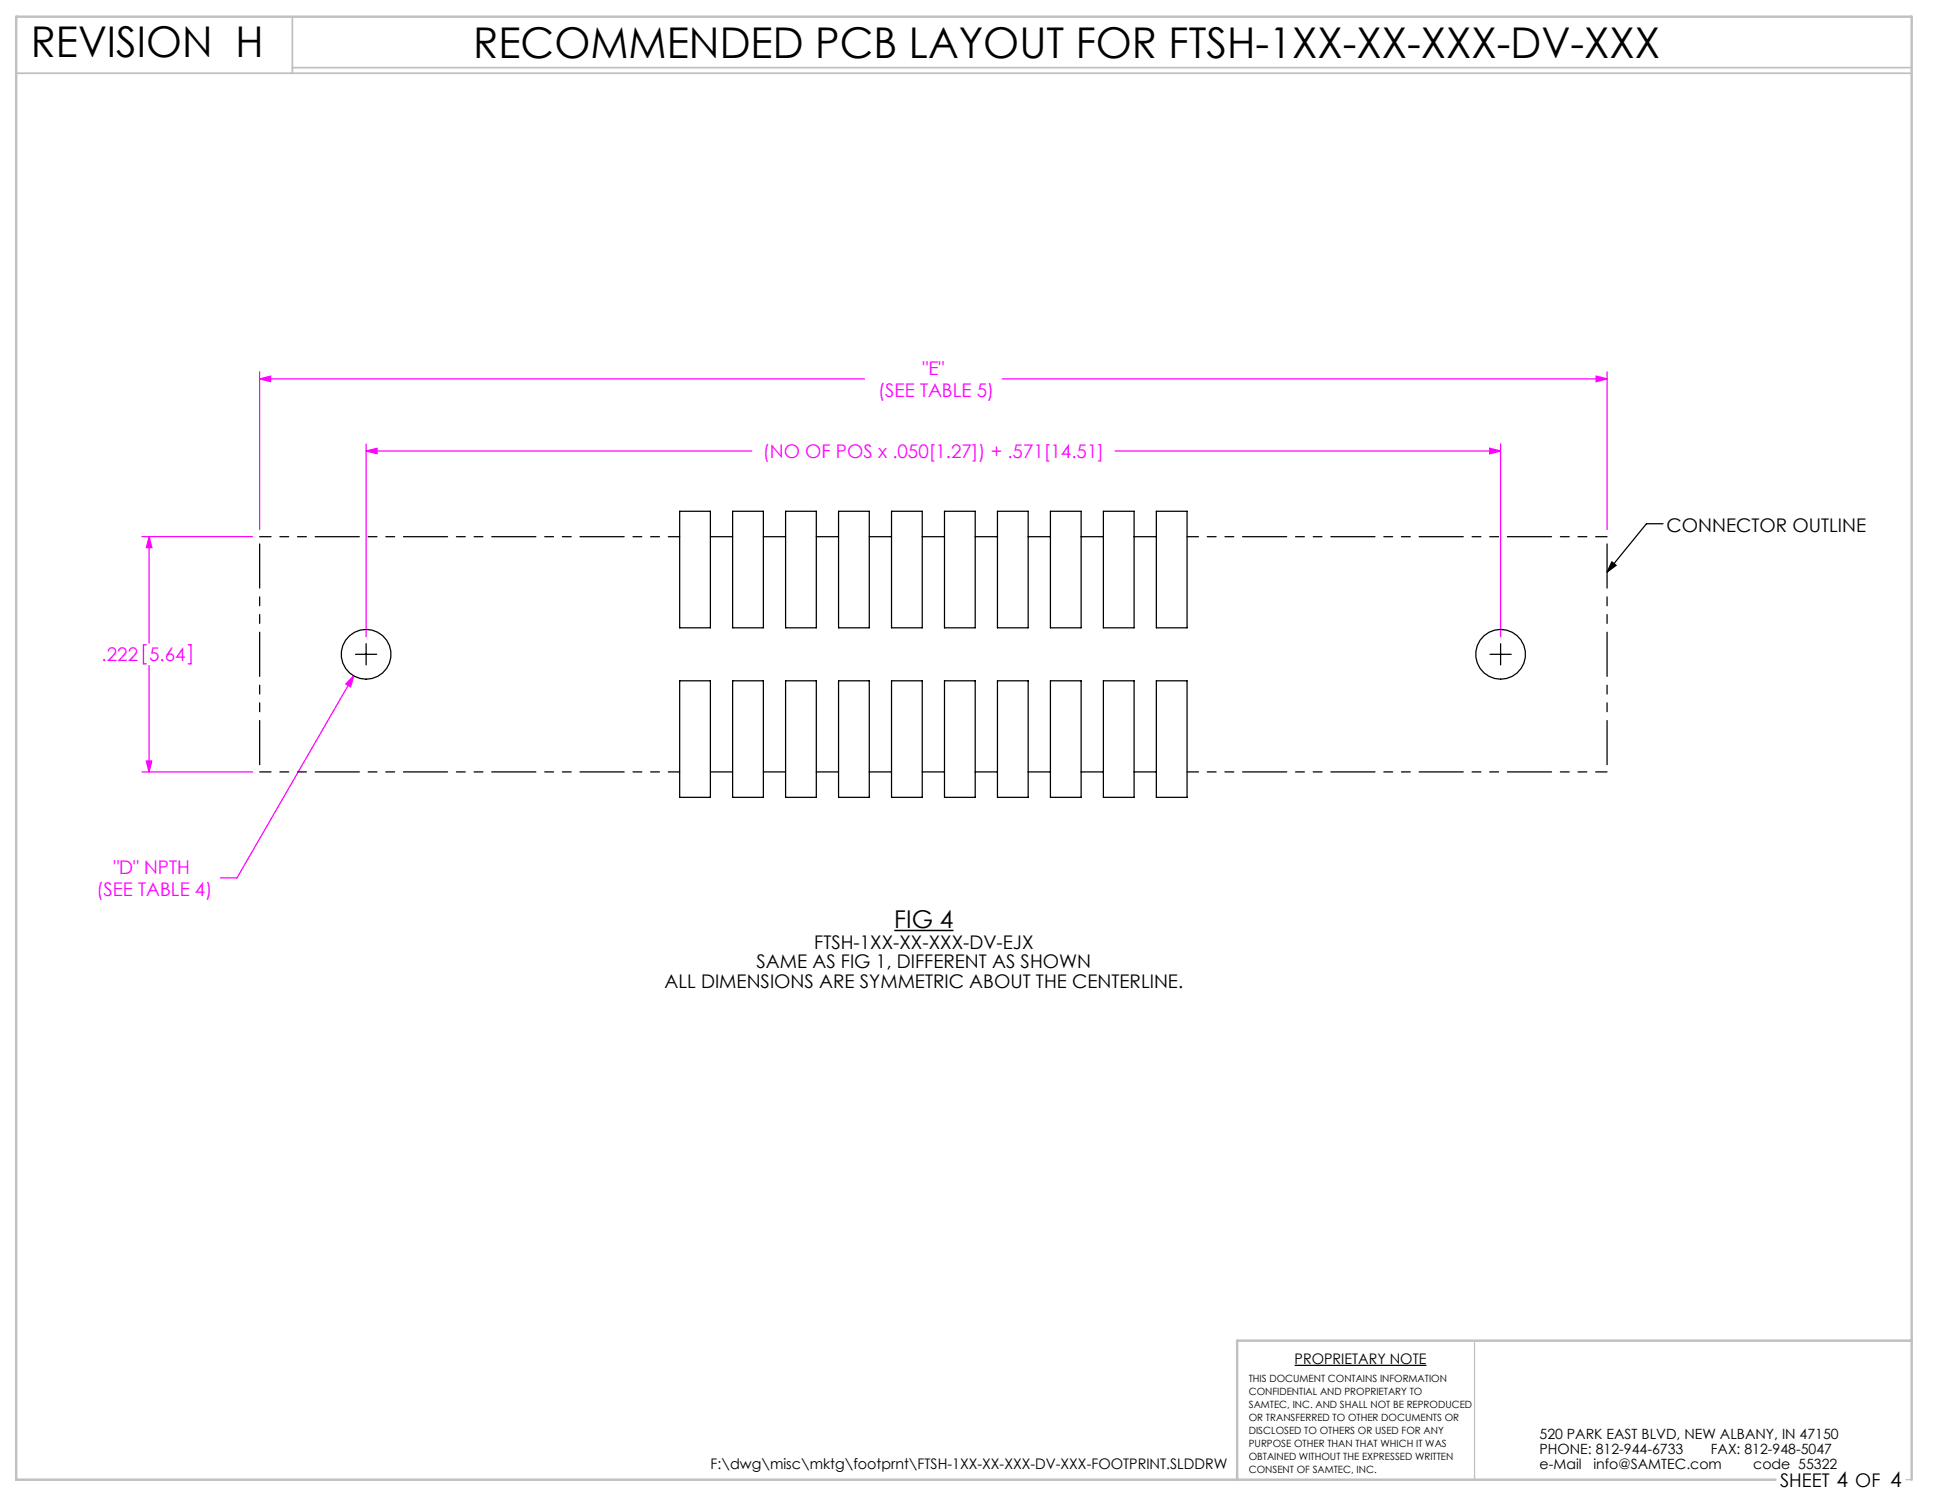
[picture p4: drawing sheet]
<svg xmlns="http://www.w3.org/2000/svg" width="279mm" height="216mm" viewBox="0 0 279 216" stroke-linecap="round" stroke-linejoin="round" font-family="sans-serif">
<path d="M212.2 192.8v20M274.2 212.8h.8" fill="none" stroke="#c0c0c0" stroke-width=".18"/>
<path d="M2.3 10.5h272.7M42.1 2.4v8.1M42.1 9.7h232.9" fill="none" stroke="#c0c0c0" stroke-width=".25"/>
<path d="M275 192.8h-97v20M255.5 212.8h-253.2v-210.4h272.7v210.4" fill="none" stroke="#c0c0c0" stroke-width=".35"/>
<path d="M128.7 133.8h8.5" fill="none" stroke="#000" stroke-width=".21"/>
<path d="M239.3 75.3h-2.4l-5.7 7M51.2 94.1h3M52.7 92.6v3M214.4 94.1h3M215.9 92.6v3M231.9 80.8l.6 .5-1.3 1z" fill="none" stroke="#000" stroke-width=".18"/>
<g fill="none" stroke="#f0f" stroke-width=".18">
<path d="M37.4 54.5l1.5-.4v.8zM37.4 53.5v22.7M37.4 54.5h87M144.2 54.5h87M229.6 54.1l1.6 .4-1.6 .4zM231.2 53.5v22.7M20.4 77.2h15.9M21.4 77.2l.4 1.6h-.7zM21.4 77.2v15.3M52.7 64.9l1.6-.4v.8zM52.7 63.9v27.7M52.7 64.9h55.5"/>
<path d="M160.4 64.9h55.5M214.3 64.5l1.6 .4-1.6 .4zM215.9 63.9v27.7M21 92.7h-.4v2.8h.4M21.4 95.7v15.3M27.1 92.7h.4v2.8h-.4M50.9 97.2l-.5 1.6-.6-.4zM50.9 97.2l-16.8 29.1h-2.4M20.4 111h15.9M21.1 109.5h.7l-.4 1.5z"/>
</g>
<path d="M231.9 80.8l.6 .5-1.3 1z" fill="#000"/>
<path d="M52.7 64.9l1.6-.4v.8zM214.3 64.5l1.6 .4-1.6 .4zM229.6 54.1l1.6 .4-1.6 .4zM37.4 54.5l1.5-.4v.8zM21.4 77.2l.4 1.6h-.7zM21.1 109.5h.7l-.4 1.5zM50.9 97.2l-1.1 1.2 .6 .4z" fill="#f0f"/>
<g fill="none" stroke="#000" stroke-width=".18">
<path d="M97.8 73.5h4.4v16.8h-4.4zM105.4 73.5h4.4v16.8h-4.4zM109.8 77.2h3.2M113 73.5h4.4v16.8h-4.4zM117.4 77.2h3.2M120.6 73.5h4.5v16.8h-4.5zM125.1 77.2h3.2M128.3 73.5h4.4v16.8h-4.4zM132.7 77.2h3.2M135.9 73.5h4.4v16.8h-4.4zM140.3 77.2h3.2M143.5 73.5h4.4v16.8h-4.4z"/>
<path d="M147.9 77.2h3.2M151.1 73.5h4.4v16.8h-4.4zM155.5 77.2h3.2M158.7 73.5h4.5v16.8h-4.5zM163.2 77.2h3.2M166.4 73.5h4.4v16.8h-4.4zM97.8 97.9h4.4v16.8h-4.4zM105.4 97.9h4.4v16.8h-4.4zM113 97.9h4.4v16.8h-4.4zM120.6 97.9h4.5v16.8h-4.5zM128.3 97.9h4.4v16.8h-4.4zM135.9 97.9h4.4v16.8h-4.4z"/>
<path d="M143.5 97.9h4.4v16.8h-4.4zM151.1 97.9h4.4v16.8h-4.4zM158.7 97.9h4.5v16.8h-4.5zM166.4 97.9h4.4v16.8h-4.4zM109.8 111h3.2M117.4 111h3.2M125.1 111h3.2M132.7 111h3.2M140.3 111h3.2M147.9 111h3.2M155.5 111h3.2M163.2 111h3.2"/>
<path d="M186.3 196.4h18.9"/>
<circle cx="52.7" cy="94.1" r="3.6"/>
<circle cx="215.9" cy="94.1" r="3.6"/>
</g>
<path d="M105.4 77.2h-3.2M102.2 111h3.2" fill="none" stroke="#000" stroke-width=".18" stroke-dasharray="6.3 1.3 1.3 1.3 1.3 1.3"/>
<path d="M97.8 77.2h-60.4M231.2 77.2h-60.4M37.4 111h60.4M170.8 111h60.4" fill="none" stroke="#000" stroke-width=".18" stroke-dasharray="6.3 1.3 1.3 1.3 1.3 1.3" stroke-dashoffset="4.7"/>
<path d="M37.4 77.2v33.8M231.2 111v-33.8" fill="none" stroke="#000" stroke-width=".18" stroke-dasharray="6.3 1.3 1.3 1.3 1.3 1.3" stroke-dashoffset="-1"/>
<g font-size="6.1">
<text x="4.4" y="8.2">REVISION H</text>
<text x="68.1" y="8.3">RECOMMENDED PCB LAYOUT FOR FTSH-1XX-XX-XXX-DV-XXX</text>
</g>
<text font-size="3.5" x="128.7" y="133.5">FIG 4</text>
<g font-size="2.7" fill="#f0f">
<text x="132.7" y="53.9">&quot;E&quot;</text>
<text x="126.4" y="57.1">(SEE TABLE 5)</text>
<text x="109.7" y="65.9">(NO OF POS x .050[1.27]) + .571[14.51]</text>
<text x="14.6" y="95.1">.222</text>
<text x="21.4" y="95.1">5.64</text>
<text x="16.3" y="125.7">&quot;D&quot; NPTH</text>
<text x="13.9" y="128.9">(SEE TABLE 4)</text>
</g>
<g font-size="2.7">
<text x="239.8" y="76.5">CONNECTOR OUTLINE</text>
<text x="117.1" y="136.5">FTSH-1XX-XX-XXX-DV-EJX</text>
<text x="95.6" y="142.1">ALL DIMENSIONS ARE SYMMETRIC ABOUT THE CENTERLINE.</text>
<text x="108.8" y="139.3">SAME AS FIG 1, DIFFERENT AS SHOWN</text>
<text x="256.1" y="213.9">SHEET 4 OF 4</text>
</g>
<g font-size="2.1">
<text x="186.3" y="196.2">PROPRIETARY NOTE</text>
<text x="102.2" y="211.3">F:\dwg\misc\mktg\footprnt\FTSH-1XX-XX-XXX-DV-XXX-FOOTPRINT.SLDDRW</text>
</g>
<g font-size="2">
<text x="221.5" y="207">520 PARK EAST BLVD, NEW ALBANY, IN 47150</text>
<text x="221.5" y="209.2">PHONE: 812-944-6733</text>
<text x="246.1" y="209.2">FAX: 812-948-5047</text>
<text x="221.5" y="211.3">e-Mail</text>
<text x="229.3" y="211.3">info@SAMTEC.com</text>
<text x="252.2" y="211.3">code 55322</text>
</g>
<g font-size="1.4">
<text x="179.7" y="198.8">THIS DOCUMENT CONTAINS INFORMATION</text>
<text x="179.7" y="200.6">CONFIDENTIAL AND PROPRIETARY TO</text>
<text x="179.7" y="202.5">SAMTEC, INC. AND SHALL NOT BE REPRODUCED</text>
<text x="179.7" y="204.4">OR TRANSFERRED TO OTHER DOCUMENTS OR</text>
<text x="179.7" y="206.2">DISCLOSED TO OTHERS OR USED FOR ANY</text>
<text x="179.7" y="208.1">PURPOSE OTHER THAN THAT WHICH IT WAS</text>
<text x="179.7" y="210">OBTAINED WITHOUT THE EXPRESSED WRITTEN</text>
<text x="179.7" y="211.8">CONSENT OF SAMTEC, INC.</text>
</g>
</svg>
